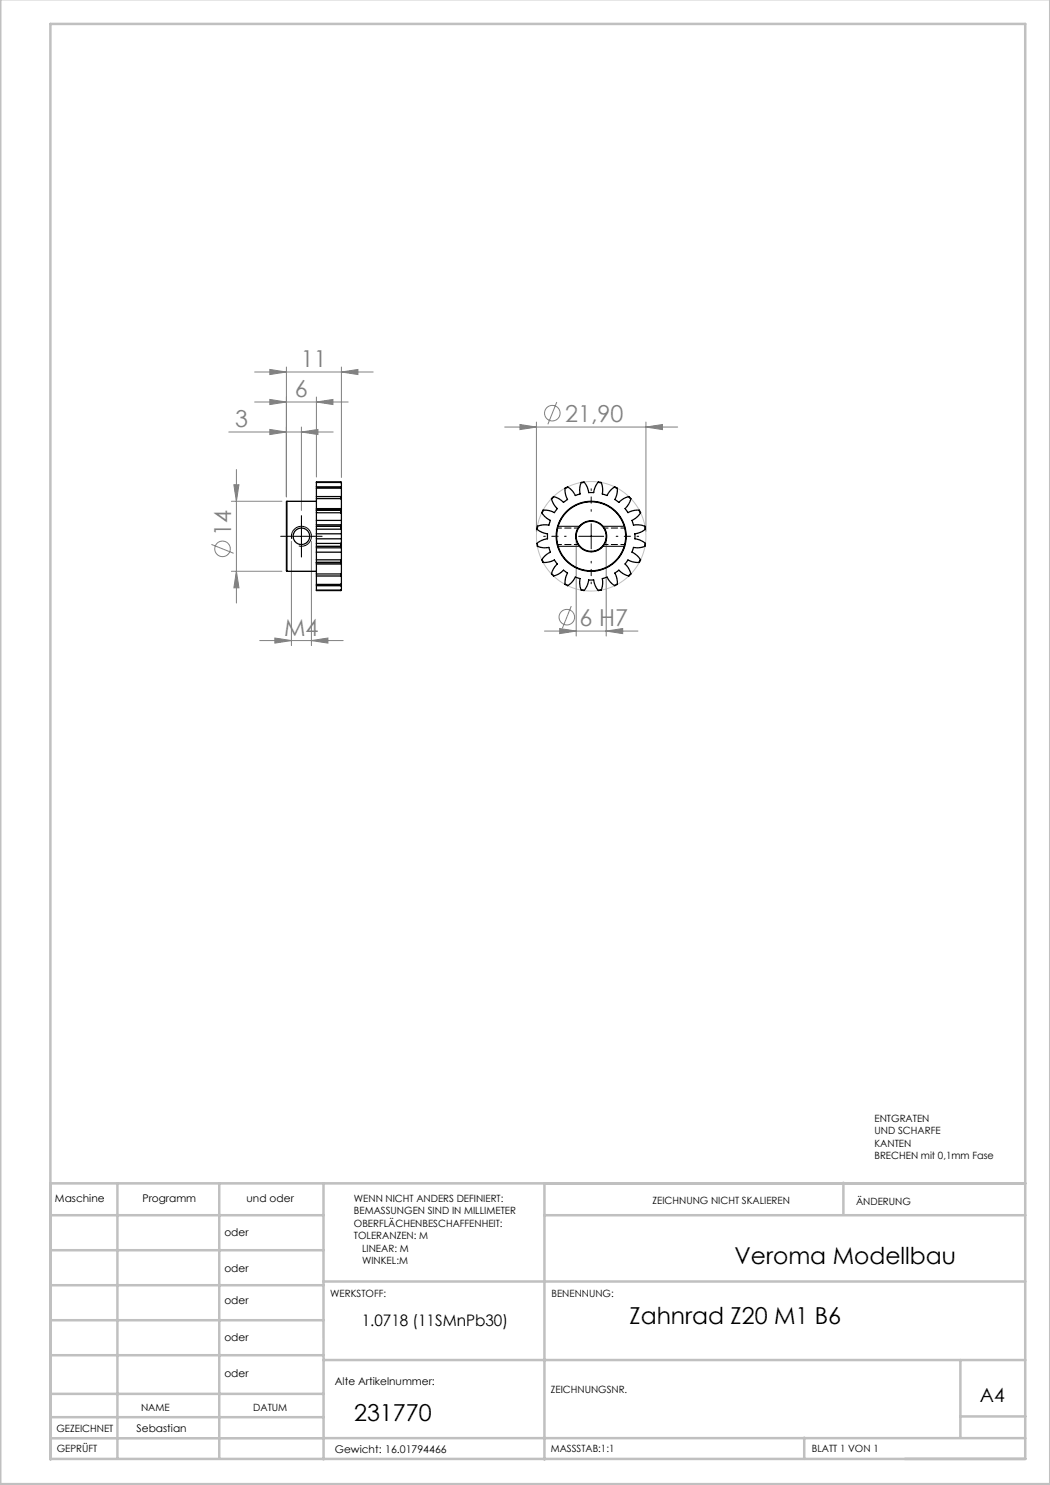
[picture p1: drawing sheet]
<svg xmlns="http://www.w3.org/2000/svg" width="210mm" height="297mm" viewBox="0 0 210 297" stroke-linecap="round" stroke-linejoin="round" font-family="sans-serif">
<g fill="none" stroke="#808080" stroke-width=".2">
<path d="M50.9 74.4h23.7M54 73.9l3.3 .5-3.3 .5zM54 79.9l3.3 .5-3.3 .5zM57.3 73.4v26M63.3 79.4v16M68.3 74.4l3.3-.5v1zM68.3 73.4v22.1M45.8 86.4h20.8M46.8 97h1l-.5 3.3zM47.3 93.9v26.7M50.9 80.4h18.7M54 85.9l3.3 .5-3.3 .5z"/>
<path d="M60.3 86.4l3.3-.5v1zM60.3 85.4v16.7M63.3 80.4l3.3-.5v1zM100.9 85.4h34.6M104 84.9l3.3 .5-3.3 .5zM107.3 84.4v21.9M111.4 80.4l-1.8 4.5M129.2 85.4l3.3-.5v1zM129.2 84.4v21.9M42.3 108.9l4.4 1.8M46.3 114.3h10.1M46.3 100.3h10.1"/>
<path d="M47.3 114.3l.5 3.3h-1zM58.3 108.3v20.8M62.3 108.3v20.8M115.2 108.3v18.9M121.2 108.3v18.9M51.9 128.1h16.7M55 127.6l3.3 .5-3.3 .5zM62.3 128.1l3.3-.5v1zM108.9 126.2h18.7M111.9 125.7l3.3 .5-3.3 .5zM114.3 121.2l-1.8 4.5M121.2 126.2l3.3-.5v1z"/>
<circle cx="110.5" cy="82.6" r="1.56"/>
<circle cx="44.5" cy="109.8" r="1.56"/>
<circle cx="113.4" cy="123.4" r="1.56"/>
</g>
<g fill="none" stroke="#c0c0c0" stroke-width=".2">
<path d="M23.5 291.8v.1M43.9 291.8v.1"/>
<circle cx="118.2" cy="107.3" r="11"/>
</g>
<path d="M57.8 107.3h5M58.3 107.8a2 2 0 0 1 1.8-2.5 2 2 0 0 1 2.2 2.1 2 2 0 0 1-2.5 1.8M60.3 104.8v5M111.5 109.3h4.5M111.5 105.3h4.5M115.7 107.3h5M118.2 104.8v5M120.5 109.3h4.4M120.5 105.3h4.4" fill="none" stroke="#000" stroke-width=".2"/>
<g fill="none" stroke="#c0c0c0" stroke-width=".5">
<path d="M0 -.1v296.9h210v-296.9M10.1 236.7h194.9M23.5 236.7v55M43.9 236.7v54.9M64.7 236.7v55.2M108.9 236.7v55.2M168.7 236.5v6.4M10.1 243h54.6M10.1 250h54.6M10.1 257h54.6M64.7 256.3h140.3M108.9 243h96.1"/>
<path d="M10.1 278.8h54.6M10.1 264h54.6M10.1 271h54.6M64.7 272h140.3M192.1 272v15.5M10.1 291.8h194.9v-287h-194.9v287.1M10.1 283.4h54.6M160.8 287.5v4.3M192.1 283.3h13M205 287.6l-194.9 .1"/>
</g>
<path d="M57.8 107.3h-1.7M60.3 104.8v-1.7M60.3 109.8v1.6M62.8 107.3h1.6" fill="none" stroke="#000" stroke-width=".2" stroke-dasharray="15.2 1.3 1.3 1.3"/>
<path d="M113.2 107.3h-4.5M118.2 102.3v-4.5M118.2 112.3v4.5M123.2 107.3h4.5" fill="none" stroke="#000" stroke-width=".2" stroke-dasharray="15.2 1.3 1.3 1.3" stroke-dashoffset="14.9"/>
<g fill="#808080">
<path d="M104 84.9l3.3 .5-3.3 .5zM129.2 85.4l3.3-.5v1z"/>
<path d="M54 85.9l3.3 .5-3.3 .5zM60.3 86.4l3.3-.5v1zM54 73.9l3.3 .5-3.3 .5zM68.3 74.4l3.3-.5v1zM54 79.9l3.3 .5-3.3 .5zM63.3 80.4l3.3-.5v1zM55 127.6l3.3 .5-3.3 .5zM62.3 128.1l3.3-.5v1zM111.9 125.7l3.3 .5-3.3 .5zM121.2 126.2l3.3-.5v1z"/>
<path d="M47.3 114.3l.5 3.3h-1zM46.8 97h1l-.5 3.3z"/>
</g>
<g fill="none" stroke="#000" stroke-width=".25">
<path d="M63.3 99.3v.4M63.3 99.7v2M63.3 97.6v1.7M63.3 97.4v.2M63.3 96.5v.9M63.3 99.3h4.9M63.3 99.7h4.9M63.3 97.6h4.9M63.3 97.4h4.9M63.3 96.5h4.9M68.2 99.3v.4M68.2 97.4v.2"/>
<path d="M68.2 96.4v.1M68.2 96.4l.1 .2M68.2 96.4l-4.9 .1M68.2 99.7l.1 .1M68.2 99.3h.1M68.2 97.6l.1 .2M68.2 97.4h.1M68.2 96.5l.1 .1M68.3 99.8v1.9M68.3 99.3v.5M68.3 97.8v1.5M68.3 97.4v.4"/>
<path d="M68.3 96.6v.8M110.5 99.5l.1-.1a2.25 2.25 0 0 1 1.7 .7l.4 .4 .8-.6a3.4 3.4 0 0 1-.4-2.3l.4-.2a3.3 3.3 0 0 1 1.6 1.7l.9-.3a3.4 3.4 0 0 1 .3-2.3l.4-.1a3.3 3.3 0 0 1 1 2.1h1a3.4 3.4 0 0 1 1-2.1l.5 .1a3.3 3.3 0 0 1 .3 2.3l.9 .3a3.4 3.4 0 0 1 1.6-1.7l.4 .2a3.3 3.3 0 0 1-.4 2.3l.8 .6a3.4 3.4 0 0 1 2-1.1l.3 .3a3.3 3.3 0 0 1-1.1 2l.6 .8a3.4 3.4 0 0 1 2.3-.4l.2 .4a3.3 3.3 0 0 1-1.7 1.6l.3 .9a3.4 3.4 0 0 1 2.3 .3l.1 .5a3.3 3.3 0 0 1-2.1 1v1a3.4 3.4 0 0 1 2.1 1l-.1 .4a3.3 3.3 0 0 1-2.3 .3l-.3 .9a3.4 3.4 0 0 1 1.7 1.6l-.2 .4a3.3 3.3 0 0 1-2.3-.4l-.6 .8a3.4 3.4 0 0 1 1.1 2l-.3 .4a3.3 3.3 0 0 1-2-1.2l-.8 .6a3.4 3.4 0 0 1 .4 2.3l-.4 .2a3.3 3.3 0 0 1-1.6-1.7l-.9 .3a3.4 3.4 0 0 1-.3 2.3l-.5 .1a3.3 3.3 0 0 1-1-2.1h-1a3.4 3.4 0 0 1-1 2.1l-.4-.1a3.3 3.3 0 0 1-.3-2.3l-.9-.3a3.4 3.4 0 0 1-1.6 1.7l-.4-.2a3.3 3.3 0 0 1 .4-2.3l-.8-.6a3.4 3.4 0 0 1-2.1 1.2l-.3-.4a3.3 3.3 0 0 1 1.2-2l-.6-.8a3.4 3.4 0 0 1-2.3 .4l-.2-.4a3.3 3.3 0 0 1 1.7-1.6l-.3-.9a3.4 3.4 0 0 1-2.3-.3l-.1-.4a3.3 3.3 0 0 1 2.1-1v-1a3.4 3.4 0 0 1-2.1-1l.1-.5a3.3 3.3 0 0 1 2.3-.3l.3-.9a3.4 3.4 0 0 1-1.7-1.6l.2-.4a3.3 3.3 0 0 1 2.3 .4l.6-.8a3.4 3.4 0 0 1-1.2-2zM57.4 100.3v14M57.4 114.3h5.9M57.4 100.3h5.9M63.3 107.8v.9M63.3 105.8v1M63.3 108.7v.6M63.3 105.3v.5M63.3 105v.3M63.3 109.3v.3M63.3 102v.5"/>
<path d="M63.3 102.5v1.6M63.3 110.4v1.6M63.3 112v.5M63.3 102h.1M63.3 112.5h.1M63.3 106.8v1M63.3 104.1v.9M63.3 109.6v.8M63.3 114.8v.4M63.3 112.8v2M63.3 101.7v.3M63.3 112.5v.3"/>
<path d="M63.3 115.2v1.7M63.3 116.9v.2M63.3 117.1v.9M63.3 118l4.9 .1M63.3 105h5M63.3 109.6h5M63.3 102h5M63.3 112.5h5M63.3 107.8h5M63.3 108.7h4.9M63.3 105.8h4.9M63.3 106.8h5"/>
<path d="M63.3 109.3h4.9M63.3 105.3h4.9M63.3 102.5h4.9M63.3 102h4.9M63.3 104.1h5M63.3 110.4h5M63.3 112h4.9M63.3 101.7h5M63.3 114.8h4.9M63.3 115.2h4.9M63.3 112.8h5M63.3 116.9h4.9"/>
<path d="M63.3 117.1h4.9M63.3 118h4.9M68.2 108.7v.6M68.2 105.3v.5M68.2 102v.5M68.2 112l.1 .5M68.2 114.8v.4M68.2 116.9v.2M68.2 118v.1M68.2 105.8l.1 .1M68.2 109.3h.1M68.2 102.5l.1 .1"/>
<path d="M68.3 107.8v.8M68.3 105.9v.9M68.3 108.6v.7M68.3 105.2v.7M68.3 105v.2M68.3 109.3v.3M68.3 102v.6M68.3 102.6v1.5M68.3 110.4v1.5M68.3 111.9v.6M68.3 106.8v1M68.3 104.1v.9"/>
<path d="M68.3 109.6v.8M68.3 112.8v1.9M68.3 114.7v.5M68.3 101.7v.3M68.3 112.5v.3M68.3 115.2v1.6M68.3 116.8v.3M68.3 117.1v.8M68.3 117.9l-.1 .2M68.3 108.6l-.1 .1M68.3 105.2l-.1 .1M68.3 102h-.1"/>
<path d="M68.3 111.9l-.1 .1M68.3 102h.1M68.3 112.5h.1M68.3 114.7l-.1 .1M68.3 115.2h-.1M68.3 116.8l-.1 .1M68.3 117.1h-.1M68.3 117.9l-.1 .1"/>
<circle cx="60.3" cy="107.3" r="1.65"/>
<circle cx="118.2" cy="107.3" r="3.1"/>
<circle cx="118.2" cy="107.3" r="7"/>
<circle cx="118.2" cy="107.3" r="3"/>
<circle cx="118.2" cy="107.3" r="6.9"/>
</g>
<g fill="none" stroke="#000" stroke-width=".2" stroke-dasharray="1.3 .6" stroke-dashoffset=".4">
<path d="M110.8 99.3l-.5 .5M113.6 97.4l-.6 .4M116.9 96.5l-.7 .1M120.3 96.6l-.7-.1M123.5 97.8l-.7-.4M126.2 99.8l-.5-.5M107.5 108.6l.1 .7M107.6 105.2l-.1 .7M108.4 111.9l.3 .6M108.7 102l-.3 .6M110.3 114.7l.5 .5M111.4 108.9h4.3"/>
<path d="M113 116.8l.6 .3M115.7 105.6h-4.3M116.2 117.9l.7 .1M119.6 118l.7-.1M120.7 108.9h4.3M122.8 117.1l.7-.3M125 105.6h-4.3M125.7 115.2l.5-.5M127.7 112.5l.4-.6M128.1 102.6l-.4-.6M128.9 109.3l.1-.7M129 105.9l-.1-.7"/>
</g>
<g font-size="4.7" fill="#808080">
<text x="60.2" y="73.4">11</text>
<text x="59" y="79.4">6</text>
<text x="47.1" y="85.4">3</text>
<text x="113" y="84.3">21,90</text>
<text x="46.2" y="107.2" transform="rotate(-90 46.2 107.2)">14</text>
<text x="115.9" y="125.1">6 H7</text>
<text x="56.8" y="127.1">M4</text>
</g>
<g font-size="4.7">
<text x="146.9" y="252.9">Veroma Modellbau</text>
<text x="125.9" y="264.8">Zahnrad Z20 M1 B6</text>
<text x="70.8" y="284.2">231770</text>
</g>
<text font-size="3.9" x="196" y="280.4">A4</text>
<text font-size="3.2" x="72.4" y="265.2">1.0718 (11SMnPb30)</text>
<g font-size="2.1">
<text x="11" y="240.4">Maschine</text>
<text x="28.5" y="240.4">Programm</text>
<text x="49.3" y="240.4">und oder</text>
<text x="44.9" y="247.3">oder</text>
<text x="44.9" y="254.4">oder</text>
<text x="44.9" y="260.8">oder</text>
<text x="44.9" y="268.1">oder</text>
<text x="44.9" y="275.4">oder</text>
<text x="67" y="276.9">Alte Artikelnummer:</text>
<text x="27.3" y="286.3">Sebastian</text>
<text x="67" y="290.5">Gewicht: 16.01794466</text>
</g>
<g font-size="2">
<text x="174.9" y="224.3">ENTGRATEN</text>
<text x="174.9" y="226.8">UND SCHARFE</text>
<text x="174.9" y="229.3">KANTEN</text>
<text x="174.9" y="231.8">BRECHEN mit 0,1mm Fase</text>
<text x="70.8" y="240.4">WENN NICHT ANDERS DEFINIERT:</text>
<text x="70.8" y="242.9">BEMASSUNGEN SIND IN MILLIMETER</text>
<text x="70.8" y="245.4">OBERFLÄCHENBESCHAFFENHEIT:</text>
<text x="130.5" y="240.8">ZEICHNUNG NICHT SKALIEREN</text>
<text x="171.2" y="240.9">ÄNDERUNG</text>
<text x="70.8" y="247.9">TOLERANZEN: M</text>
<text x="72.4" y="250.4">LINEAR: M</text>
<text x="72.4" y="252.9">WINKEL:M</text>
<text x="66.1" y="259.3">WERKSTOFF:</text>
<text x="110.3" y="259.3">BENENNUNG:</text>
<text x="110.2" y="278.5">ZEICHNUNGSNR.</text>
<text x="11.3" y="286.3">GEZEICHNET</text>
<text x="28.2" y="282.2">NAME</text>
<text x="50.6" y="282.2">DATUM</text>
<text x="11.3" y="290.5">GEPRÜFT</text>
<text x="110.2" y="290.5">MASSSTAB:1:1</text>
<text x="162.4" y="290.4">BLATT 1 VON 1</text>
</g>
</svg>
